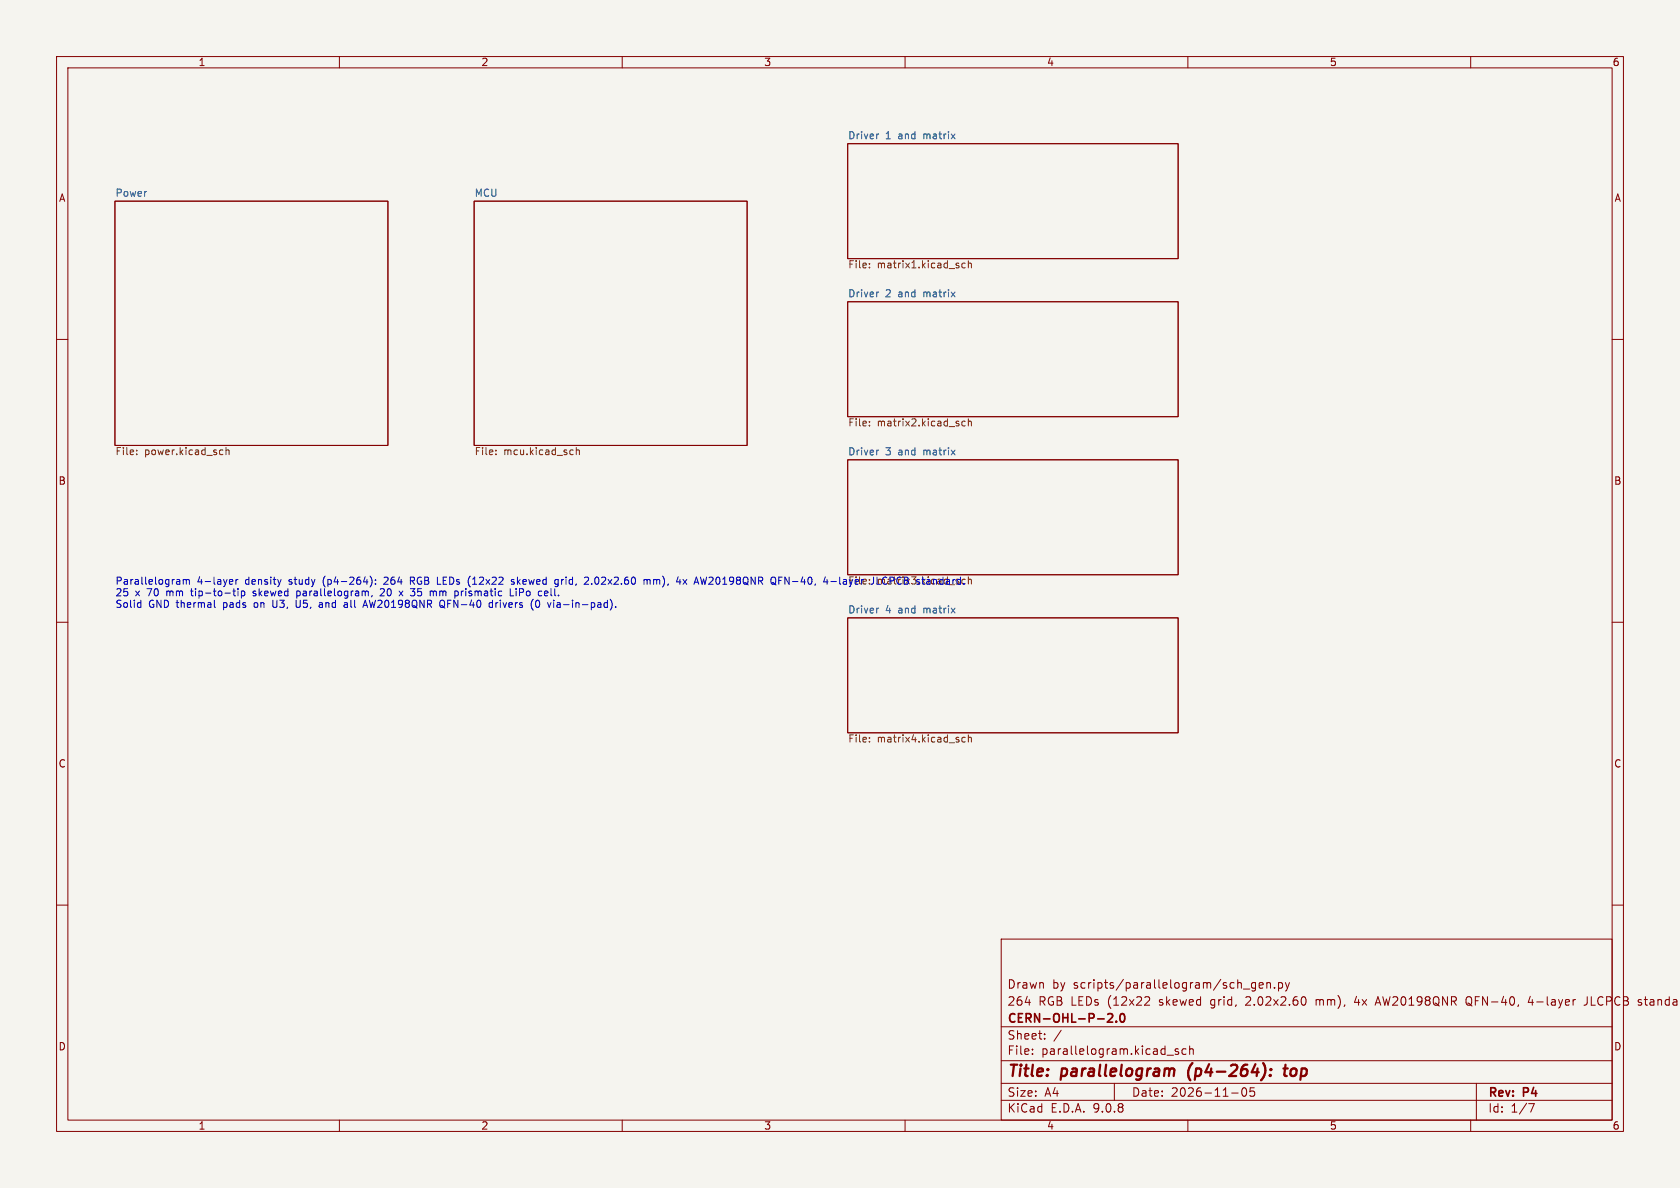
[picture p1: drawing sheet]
<svg xmlns="http://www.w3.org/2000/svg" width="297mm" height="210mm" viewBox="0 0 297 210" stroke-linecap="round" stroke-linejoin="round" font-family="sans-serif">
<path d="M0 0h297v210h-297z" fill="#f5f4ef" stroke="#f5f4ef" stroke-width=".18"/>
<g fill="none" stroke="#840000" stroke-width=".18">
<path d="M10 10h277v190h-277zM12 12h273v186h-273zM60 10v2M110 10v2M160 10v2M210 10v2M260 10v2M20.3 35.6h48.3v43.1h-48.3zM83.8 35.6h48.3v43.1h-48.3zM149.9 25.4h58.4v20.3h-58.4zM149.9 53.3h58.4v20.4h-58.4zM10 60h2"/>
<path d="M285 60h2M149.9 81.3h58.4v20.3h-58.4zM10 110h2M149.9 109.2h58.4v20.3h-58.4zM285 110h2M10 160h2M177 166h108v32h-108zM181.2 177.2h1M203 176.2l.2 .3v.3l-.9 .9h.9M222 173.7v1.2l-.3 .3-.4-.1M222 173.8l-.5-.1-.3 .3v.4l.2 .2h.6M222.6 174.2l.7-.1-.1-.3-.4-.1-.2 .2 .1 .7h.5"/>
<path d="M224 173.8l.2-.1 .3 .1 .1 .9M224 173.7v1M225.3 174.6v.1M226 173.8l.5-.1 .2 .3v.4l-.1 .2h-.6M226 173.7v1.5M227.2 173.7l.4 1M227.6 174.7l-.1 .4-.3 .1M228 173.7l-.4 1M230.5 176.2a.94 .94 0 0 1 0 1.5M232.7 176.7v1M232.7 176.8h.1M239.8 176.1l-.3 1.1h.9"/>
<path d="M243.2 177.3h.8M243.6 176.2l-.5 1.5M259.5 177.3l.2 .1M259.8 176.2a.5 .5 0 0 0-.6 .5v.5a.5 .5 0 0 0 .6 .5M270.5 176.1l-.3 1.1h.9M280.6 176.2v1.1a.48 .48 0 0 1-.6 .4M285 160h2M60 198v2M110 198v2M160 198v2M177 194.5h108M177 191.5h108"/>
<path d="M177 187.5h108M177 181.5h108M182.5 186.3v.1M182.5 185.5v.1M184.7 183.6v.1M184.7 182.8v.1M187.6 182.1l-1.3 2M197 191.5v3M206.3 186.5h1.2M208.3 185.5l-.3-.1-.3 .2 .1 .2 .5 .2v.3h-.6M209.7 185.5l-.5-.1-.2 .3v.4l.1 .2h.6M210 198v2"/>
<path d="M210.3 185.5l.2-.1 .4 .1 .1 .9M210.3 184.9v1.5M217.7 193.2h1.2M219.7 192.4a.81 .81 0 0 0 .3 1.4l.2-.1 .2-.5-.2-.8M221 192.3v.7l.2-.1h.5l.1 .6-.3 .3-.5-.1M260 198v2M261 191.5v6.5M270.2 195.1h1l-.6 1.5"/>
</g>
<path d="M206.9 189l.2-.1 .5 .1-.1 1.2M210.1 189.3v1.1M223.4 188l.2 .5a2.42 2.42 0 0 1-.2 1.9M224.6 190v.1l-.1 .1M224.6 190l-.1 .1v.1M224.6 190l-.1 .2M224.7 189v.2M224.7 189l.1 .1-.1 .1M224.7 189l-.1 .1 .1 .1M226.9 188.9h.8M227.3 188.2l-.2 1.7v.2l.4 .1" fill="none" stroke="#840000" stroke-width=".4"/>
<path d="M195.8 179.3l.6-.1 .2 .1 .1 .3-.9 1.1h.9M198.1 179.3l.2-.1a.81 .81 0 0 1 .6 .6 .81 .81 0 0 1-.3 .8l-.1 .1a.81 .81 0 0 1-.4-1.4zM197.3 180.5v.2" fill="none" stroke="#840000" stroke-width=".3"/>
<g fill="none" stroke="#725600" stroke-width=".18">
<path d="M153.7 47.2v.2M153.7 46.6v.1M170.6 46.6l-.3-.1-.3 .3 .2 .5h.4M171.2 46.6l.2-.1 .3 .1v.8M171.2 46.1v1.3M24.2 79.6v.1M39 79.5l.4 .1M40 79.7l.1-.2 .3 .1 .1 .8M40 79.1v1.3M87.7 79.6v.1M101.2 79.5l.1 .1M101.9 79.7l.2-.2 .3 .1v.8"/>
<path d="M101.9 79.1v1.3M153.7 74.5v.1M153.7 75.2v.1M170.6 74.5l-.3-.1-.3 .3 .2 .5h.4M171.2 74v1.3M171.2 74.6l.2-.2 .3 .1v.8M24.2 80.3v.1M39.4 80.3l-.4 .1M87.7 80.3v.1M101.3 80.3l-.1 .1M153.7 130.4v.1M153.7 131.1v.1"/>
<path d="M170.6 130.4l-.3-.1-.3 .3 .2 .5h.4M171.2 129.9v1.3M171.2 130.5l.2-.2 .3 .1v.8"/>
</g>
<path d="M155.3 23.7l-.2 .1M155.3 51.6l-.2 .1M155.3 79.6h-.2M155.3 107.5l-.2 .1" fill="none" stroke="#006464" stroke-width=".18"/>
<g fill="none" stroke="#0000c2" stroke-width=".18">
<path d="M24.5 106.5l.4 .1M24.9 106.1v1.3M24.9 107.3l-.4 .1M31.7 102.5l.1 .8M31.8 103.2l-.1 .1M31.8 102.7l-.1 .1M32.4 102.4v.9M32.4 102.6l.4-.2 .1 .2M32.9 102.6l.2-.2 .3 .1 .1 .8M32.9 102.6v.7M37.9 106.1v1.1l.2 .2M40.7 102.4l.4 .1 .1 .2-.6 .2"/>
<path d="M41.1 103.2l-.4 .1M41.2 104.5h.4M41.3 104.1v1l.3 .2M41.7 102.4v.9M42.1 102.4l-.4 .3M42.1 104.1v.1M42.1 104.5v.8M42.7 104.5v1.3M43 104.5h-.3M43.2 104.5l.1 .2-.1 .5-.2 .1h-.3M44.7 105.3h.2M44.8 104.5l-.1 .2 .2 .2"/>
<path d="M48.2 106.1v1l.3 .3M49.7 102.4l-.3 .9M52.4 106.1v1l.1 .2 .3 .1M52.5 105.3h.3M52.5 104.5v1.3M57 106.8l-.4 .1-.2 .2 .2 .3 .4-.1M60.9 107.3h.5M61.4 106.6v.8M61.4 106.8l-.5 .2M64.1 107.4l.5-1.3 .4 1.3M64.3 107h.6M65.1 104.5v.8"/>
<path d="M65.4 101.8a1.46 1.46 0 0 1 0 2M65.8 105.3l-.1 .2M66.4 103.2v.1M66.4 102.5v.1M67.8 104.1h-.4l-.2 .1M67.9 104.6l-.7 .7h.8M68.1 102l-.2 .1M68.6 102.6l-.8 .7h.8M70.6 104.5l.6 .8M71.2 104.5l-.6 .8M72.5 102.7h.5M72.5 104.1h.8l-.4 .4"/>
<path d="M72.9 102.7l.4 .6M73 102h-.5v1.3M76.6 104.7l.2-.2h.3v.8M78 107.1l.7 .4M78.4 106.2a.81 .81 0 0 1-.1 1.2l-.4-.1M81.6 104.5v.8M81.8 104.5l-.2 .2M86.6 106.6l-.1 .2v.5l.2 .1 .4-.1M87.1 106.1v1.3M87.7 106.5v.9M87.8 106.6l-.1 .2M90.2 104.1v1.2h.6"/>
<path d="M90.9 102.5l-.3-.1-.2 .2 .1 .2 .4 .1v.3h-.5M91.2 104.1v.1M91.2 104.5v.8M94.2 107.8l.1 .1M94.8 106.2a.69 .69 0 0 0 .3 1.2l.2-.1 .1-.4-.1-.7M96.3 104.5h.4l.2 .3-.6 .1M96.3 105.3h.5M98.3 102.4l.4 .1M98.6 106.5l-.1 .1M98.6 106.9l-.2 .2 .2 .3M98.7 103.2l-.4 .1M98.7 102.4v1.1l-.1 .1-.3 .1"/>
<path d="M103.5 102l.4 .1 .2 .3-.8 .9h.8M104.6 103.2v.1M108.8 107.3v.1M113.9 102.6l.3-.2 .2 .2M113.9 102.4v.9M114.4 102.6l.2-.2 .3 .1v.8M114.4 102.6v.7M119.6 102.9h.8M120.7 102.4l.7 .9M121.4 102.4l-.7 .9M124.9 102l-.3 1.3-.2-.9-.3 .9M137.7 102.6h.4"/>
<path d="M138.3 102h-.6v1.3M145.6 102.9h.8M146.9 102.8h.9"/>
</g>
<g font-size="2.8" fill="#840000">
<text x="178" y="190.9">Title:</text>
<text x="187.7" y="190.9">parallelogram</text>
<text x="210.8" y="190.9">(p4-264):</text>
<text x="228.7" y="190.9">top</text>
</g>
<g font-size="2.1" fill="#840000">
<text x="178" y="178">264</text>
<text x="178" y="175">Drawn</text>
<text x="183.6" y="178">RGB LEDs</text>
<text x="186" y="175">by</text>
<text x="189.8" y="175">scripts/parallelogram/sch_gen.py</text>
<text x="196" y="178">(12x22</text>
<text x="205.2" y="178">skewed</text>
<text x="214.4" y="178">grid,</text>
<text x="220.8" y="178">2.02x2.60</text>
<text x="233.3" y="178">mm),</text>
<text x="240.3" y="178">4x</text>
<text x="244.3" y="178">AW20198QNR</text>
<text x="260.4" y="178">QFN-40,</text>
<text x="271.5" y="178">4-layer</text>
<text x="281.6" y="178">JLCPCB</text>
<text x="291.3" y="178">standar</text>
<text x="178" y="184">Sheet:</text>
<text x="178" y="181.2">CERN-OHL-P-2.0</text>
<text x="178" y="186.7">File:</text>
<text x="184.1" y="186.7">parallelogram.kicad_sch</text>
<text x="178" y="196.9">KiCad</text>
<text x="178" y="194.1">Size:</text>
<text x="184.7" y="194.1">A4</text>
<text x="185.7" y="196.9">E.D.A.</text>
<text x="193.3" y="196.9">9.0.8</text>
<text x="200" y="194.1">Date:</text>
<text x="207" y="194.1">2026-11-05</text>
<text x="263" y="194.3">Rev:</text>
<text x="263" y="196.9">Id:</text>
<text x="267.1" y="196.9">1/7</text>
<text x="269.4" y="194.3">P4</text>
</g>
<g font-size="1.8" fill="#840000">
<text x="35" y="11.9">1</text>
<text x="85" y="11.9">2</text>
<text x="135" y="11.9">3</text>
<text x="185" y="11.9">4</text>
<text x="235" y="11.9">5</text>
<text x="285" y="11.9">6</text>
<text x="10.3" y="35.9">A</text>
<text x="285.3" y="35.9">A</text>
<text x="10.3" y="85.9">B</text>
<text x="285.3" y="85.9">B</text>
<text x="10.3" y="135.9">C</text>
<text x="285.3" y="135.9">C</text>
<text x="10.3" y="185.9">D</text>
<text x="285.3" y="185.9">D</text>
<text x="35" y="199.9">1</text>
<text x="85" y="199.9">2</text>
<text x="135" y="199.9">3</text>
<text x="185" y="199.9">4</text>
<text x="235" y="199.9">5</text>
<text x="285" y="199.9">6</text>
</g>
<g font-size="1.8" fill="#006464">
<text x="149.9" y="24.7">Driver</text>
<text x="156.5" y="24.7">1</text>
<text x="158.9" y="24.7">and</text>
<text x="163.5" y="24.7">matrix</text>
<text x="20.3" y="34.9">Power</text>
<text x="83.8" y="34.9">MCU</text>
<text x="149.9" y="52.6">Driver</text>
<text x="156.5" y="52.6">2</text>
<text x="158.9" y="52.6">and</text>
<text x="163.5" y="52.6">matrix</text>
<text x="149.9" y="80.6">Driver</text>
<text x="156.5" y="80.6">3</text>
<text x="158.9" y="80.6">and</text>
<text x="163.5" y="80.6">matrix</text>
<text x="149.9" y="108.5">Driver</text>
<text x="156.5" y="108.5">4</text>
<text x="158.9" y="108.5">and</text>
<text x="163.5" y="108.5">matrix</text>
</g>
<g font-size="1.8" fill="#725600">
<text x="149.9" y="47.5">File:</text>
<text x="155.1" y="47.5">matrix1.kicad_sch</text>
<text x="149.9" y="75.5">File:</text>
<text x="155.1" y="75.5">matrix2.kicad_sch</text>
<text x="20.3" y="80.5">File:</text>
<text x="25.5" y="80.5">power.kicad_sch</text>
<text x="83.8" y="80.5">File:</text>
<text x="89" y="80.5">mcu.kicad_sch</text>
<text x="149.9" y="131.3">File:</text>
<text x="155.1" y="131.3">matrix4.kicad_sch</text>
</g>
<g font-size="1.8" fill="#0000c2">
<text x="20.3" y="103.6">Parallelogram</text>
<text x="20.3" y="105.6">25</text>
<text x="20.3" y="107.7">Solid</text>
<text x="23.9" y="105.6">x</text>
<text x="26.1" y="105.6">70</text>
<text x="26.3" y="107.7">GND thermal</text>
<text x="29.7" y="105.6">mm</text>
<text x="34.3" y="105.6">tip-to-tip</text>
<text x="34.9" y="103.6">4-layer</text>
<text x="39.7" y="107.7">pads</text>
<text x="43.5" y="103.6">density</text>
<text x="45.4" y="107.7">on</text>
<text x="45.4" y="105.6">skewed</text>
<text x="48.9" y="107.7">U3,</text>
<text x="51.3" y="103.6">study</text>
<text x="53.2" y="107.7">U5,</text>
<text x="53.3" y="105.6">parallelogram,</text>
<text x="57.5" y="107.7">and</text>
<text x="57.5" y="103.6">(p4-264):</text>
<text x="62.1" y="107.7">all</text>
<text x="65.8" y="107.7">AW20198QNR</text>
<text x="68.3" y="105.6">20</text>
<text x="68.6" y="103.6">264</text>
<text x="71.9" y="105.6">x</text>
<text x="73.4" y="103.6">RGB LEDs</text>
<text x="74.1" y="105.6">35</text>
<text x="77.7" y="105.6">mm</text>
<text x="79.4" y="107.7">QFN-40</text>
<text x="82.2" y="105.6">prismatic</text>
<text x="84" y="103.6">(12x22</text>
<text x="88.4" y="107.7">drivers</text>
<text x="91.9" y="103.6">skewed</text>
<text x="92.2" y="105.6">LiPo</text>
<text x="95.9" y="107.7">(0</text>
<text x="97.5" y="105.6">cell.</text>
<text x="99.2" y="107.7">via-in-pad).</text>
<text x="99.8" y="103.6">grid,</text>
<text x="105.2" y="103.6">2.02x2.60</text>
<text x="115.9" y="103.6">mm),</text>
<text x="121.9" y="103.6">4x</text>
<text x="125.3" y="103.6">AW20198QNR</text>
<text x="139" y="103.6">QFN-40,</text>
<text x="148.5" y="103.6">4-layer matrix3.kicad_sch</text>
<text x="149.9" y="103.4">File:</text>
<text x="157.1" y="103.6">JLCPCB</text>
<text x="165.4" y="103.6">standard.</text>
</g>
</svg>
